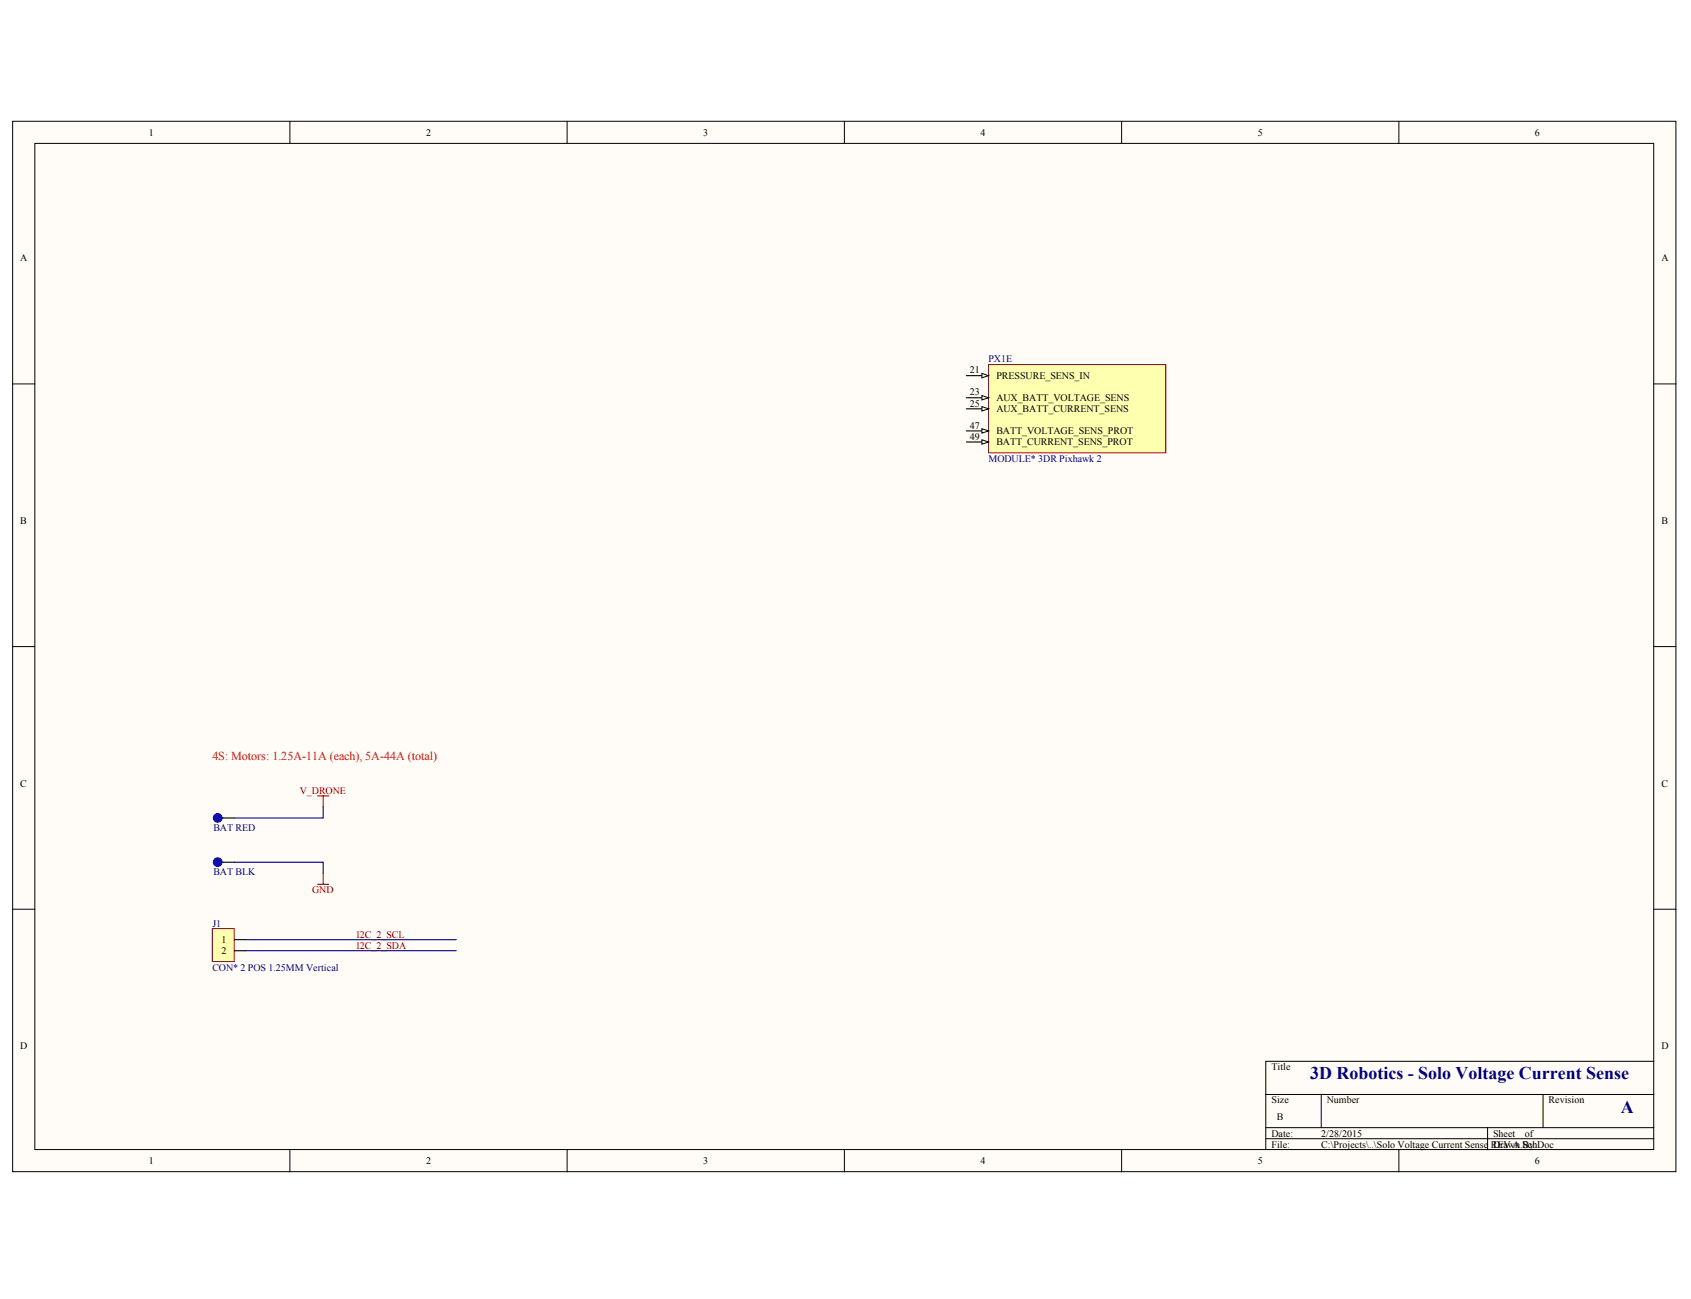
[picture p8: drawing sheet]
<svg xmlns="http://www.w3.org/2000/svg" width="271mm" height="208mm" viewBox="0 0 271 208" stroke-linecap="round" stroke-linejoin="round" font-family="sans-serif">
<g fill="#fffcf8" stroke="#000" stroke-width=".16">
<path d="M2 19.4h266.5v168.3h-266.5z"/>
<path d="M5.6 23h259.4v161.2h-259.4z"/>
</g>
<g fill="none" stroke="#000" stroke-width=".16">
<path d="M46.4 19.4v3.6M90.9 19.4v3.6M135.3 19.4v3.6M179.7 19.4v3.6M224.1 19.4v3.6M2 61.5h3.6M265 61.5h3.5M2 103.6h3.6M265 103.6h3.5M2 145.7h3.6M265 145.7h3.5M202.8 175.4h62.2"/>
<path d="M211.7 175.4v5.3M247.2 175.4v5.3M265 170.1h-62.2v14.1M46.4 184.2v3.6M90.9 184.2v3.6M135.3 184.2v3.6M179.7 184.2v3.6M202.8 180.7h62.2M202.8 182.5h62.2M224.1 184.2v3.6M238.3 180.7v3.5"/>
</g>
<path d="M158.4 58.4h28.4v14.2h-28.4z" fill="#ffffb0" stroke="#800000" stroke-width=".16"/>
<path d="M154.8 60.2h3.6" fill="none" stroke="#000" stroke-width=".18"/>
<path d="M157.3 59.8l1.1 .4-1.1 .3z" fill="#fffcf8" stroke="#000" stroke-width=".16"/>
<path d="M154.8 63.7h3.6" fill="none" stroke="#000" stroke-width=".18"/>
<path d="M157.3 63.4l1.1 .3-1.1 .4z" fill="#fffcf8" stroke="#000" stroke-width=".16"/>
<path d="M154.8 65.5h3.6" fill="none" stroke="#000" stroke-width=".18"/>
<path d="M157.3 65.2l1.1 .3-1.1 .4z" fill="#fffcf8" stroke="#000" stroke-width=".16"/>
<path d="M154.8 69h3.6" fill="none" stroke="#000" stroke-width=".18"/>
<path d="M157.3 68.7l1.1 .3-1.1 .4z" fill="#fffcf8" stroke="#000" stroke-width=".16"/>
<path d="M154.8 70.8h3.6" fill="none" stroke="#000" stroke-width=".18"/>
<path d="M157.3 70.5l1.1 .3-1.1 .4z" fill="#fffcf8" stroke="#000" stroke-width=".16"/>
<path d="M50.9 127.5h1.8M51.8 127.5v1.8M51.8 139.9v1.8M50.9 141.7h1.8" fill="none" stroke="#800000" stroke-width=".18"/>
<g fill="#00f" stroke="#00f" stroke-width=".18">
<circle cx="34.9" cy="131.1" r=".69"/>
<circle cx="34.9" cy="138.1" r=".69"/>
</g>
<path d="M35.6 131.1h.2M35.6 138.2h.2" fill="none" stroke="#00f" stroke-width=".18"/>
<path d="M35.8 131.1h1.8M35.8 138.2h1.8" fill="none" stroke="#000" stroke-width=".18"/>
<path d="M51.8 129.3v1.8h-14.2" fill="none" stroke="#000080" stroke-width=".18"/>
<path d="M34 148.8h3.5v5.3h-3.5z" fill="#ffffb0" stroke="#800000" stroke-width=".16"/>
<path d="M37.6 150.6h1.7M37.6 152.3h1.7" fill="none" stroke="#000" stroke-width=".18"/>
<path d="M37.6 138.2h14.2v1.7M39.3 152.3h33.8M39.3 150.6h33.8" fill="none" stroke="#000080" stroke-width=".18"/>
<g font-size="2.9" fill="#000080">
<text x="209.9" y="173">3D Robotics - Solo Voltage Current Sense</text>
<text x="259.7" y="178.3">A</text>
</g>
<text font-size="1.9" fill="#f00" x="34" y="121.8">4S: Motors: 1.25A-11A (each), 5A-44A (total)</text>
<g font-size="1.6">
<text x="23.8" y="21.7">1</text>
<text x="68.3" y="21.7">2</text>
<text x="112.7" y="21.7">3</text>
<text x="157.1" y="21.7">4</text>
<text x="201.5" y="21.7">5</text>
<text x="245.9" y="21.7">6</text>
<text x="3.2" y="41.9">A</text>
<text x="266.2" y="41.9">A</text>
<text x="155.4" y="59.8">21</text>
<text x="155.4" y="63.4">23</text>
<text x="155.4" y="65.1">25</text>
<text x="159.6" y="60.7">PRESSURE_SENS_IN</text>
<text x="159.6" y="64.3">AUX_BATT_VOLTAGE_SENS</text>
<text x="155.4" y="68.7">47</text>
<text x="155.4" y="70.5">49</text>
<text x="159.6" y="66">AUX_BATT_CURRENT_SENS</text>
<text x="159.6" y="69.6">BATT_VOLTAGE_SENS_PROT</text>
<text x="159.6" y="71.3">BATT_CURRENT_SENS_PROT</text>
<text x="3.3" y="84">B</text>
<text x="266.2" y="84">B</text>
<text x="3.3" y="126.1">C</text>
<text x="266.2" y="126.1">C</text>
<text x="35.5" y="151.1">1</text>
<text x="35.5" y="152.9">2</text>
<text x="3.2" y="168.2">D</text>
<text x="203.7" y="171.5">Title</text>
<text x="266.2" y="168.2">D</text>
<text x="203.7" y="176.8">Size</text>
<text x="204.6" y="179.5">B</text>
<text x="212.6" y="176.8">Number</text>
<text x="248.1" y="176.8">Revision</text>
<text x="203.7" y="182.1">Date:</text>
<text x="203.7" y="183.9">File:</text>
<text x="211.7" y="182.1">2/28/2015</text>
<text x="211.7" y="183.9">C:\Projects\..\Solo Voltage Current Sense</text>
<text x="238.9" y="183.9">REV n.SchDoc</text>
<text x="239.2" y="182.1">Sheet</text>
<text x="239.2" y="183.9">DrawA By:</text>
<text x="244.3" y="182.1">of</text>
<text x="23.8" y="186.5">1</text>
<text x="68.3" y="186.5">2</text>
<text x="112.7" y="186.5">3</text>
<text x="157.1" y="186.5">4</text>
<text x="201.5" y="186.5">5</text>
<text x="245.9" y="186.5">6</text>
</g>
<g font-size="1.6" fill="#000080">
<text x="158.4" y="58.1">PX1E</text>
<text x="158.4" y="74">MODULE* 3DR Pixhawk 2</text>
<text x="34.2" y="133.2">BAT RED</text>
<text x="34.2" y="140.3">BAT BLK</text>
<text x="34" y="148.5">J1</text>
<text x="34" y="155.5">CON* 2 POS 1.25MM Vertical</text>
</g>
<g font-size="1.6" fill="#800000">
<text x="48" y="127.2">V_DRONE</text>
<text x="50" y="143.1">GND</text>
<text x="57.1" y="150.2">I2C_2_SCL</text>
<text x="57.1" y="152">I2C_2_SDA</text>
</g>
</svg>
